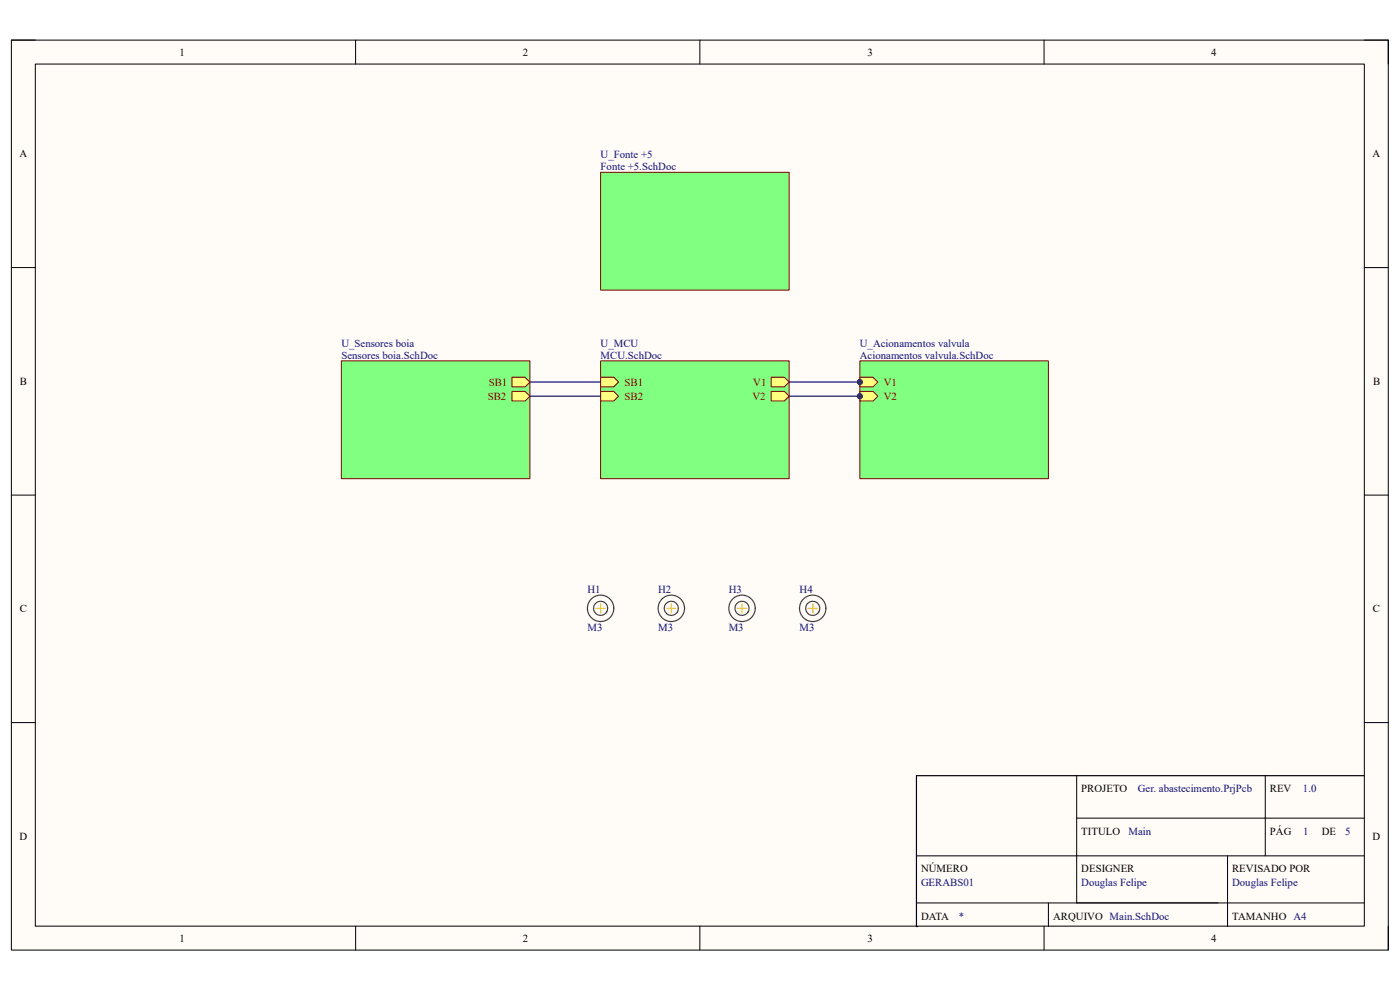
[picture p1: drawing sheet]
<svg xmlns="http://www.w3.org/2000/svg" width="297mm" height="210mm" viewBox="0 0 297 210" stroke-linecap="round" stroke-linejoin="round" font-family="sans-serif">
<path d="M2.4 8.5h292.1v193h-292.1z" fill-rule="evenodd" fill="#fffcf8"/>
<path d="M2.4 8.5h292.1v193h-292.1z" fill="none" stroke="#000" stroke-width=".21"/>
<path d="M7.5 13.6h281.9v182.9h-281.9z" fill-rule="evenodd" fill="#fffcf8"/>
<g fill="none" stroke="#000" stroke-width=".21">
<path d="M2.4 8.5h5.1M7.5 13.6h281.9v182.9h-281.9zM75.4 8.5v5.1M148.5 8.5v5.1M221.5 8.5v5.1M289.4 8.5h5.1v5.1M2.4 56.8h5.1M289.4 56.8h5.1M2.4 105h5.1M289.4 105h5.1M2.4 153.3h5.1M289.4 153.3h5.1"/>
<path d="M228.4 164.5v27M228.4 173.6h61M268.4 164.5v17.1M75.4 196.5v5M148.5 196.5v5M194.4 191.5h95M194.4 181.6h95M221.5 196.5v5M222.4 191.5v5.1M260.4 181.6v15M294.5 196.5v5"/>
</g>
<path d="M289.4 164.5h-95v32.1M194.4 196.6h.1" fill="none" stroke="#000" stroke-width=".25"/>
<path d="M182.4 76.5h40v25h-40z" fill-rule="evenodd" fill="#80ff80"/>
<path d="M182.4 76.5h40v25h-40z" fill="none" stroke="#800000" stroke-width=".21"/>
<circle cx="182.4" cy="81" r=".51" fill="#000080"/>
<circle cx="182.4" cy="81" r=".51" fill="none" stroke="#000080" stroke-width=".21"/>
<circle cx="182.4" cy="84.1" r=".51" fill="#000080"/>
<circle cx="182.4" cy="84.1" r=".51" fill="none" stroke="#000080" stroke-width=".21"/>
<path d="M182.4 80h2.8l1 1-1 1.1h-2.8z" fill-rule="evenodd" fill="#ffff80"/>
<path d="M182.4 80h2.8l1 1-1 1.1h-2.8z" fill="none" stroke="#800000" stroke-width=".21"/>
<circle cx="182.4" cy="81" r=".51" fill="#000080"/>
<circle cx="182.4" cy="81" r=".51" fill="none" stroke="#000080" stroke-width=".21"/>
<path d="M182.4 83h2.8l1 1.1-1 1h-2.8z" fill-rule="evenodd" fill="#ffff80"/>
<path d="M182.4 83h2.8l1 1.1-1 1h-2.8z" fill="none" stroke="#800000" stroke-width=".21"/>
<circle cx="182.4" cy="84.1" r=".51" fill="#000080"/>
<circle cx="182.4" cy="84.1" r=".51" fill="none" stroke="#000080" stroke-width=".21"/>
<path d="M127.4 36.5h40v25h-40z" fill-rule="evenodd" fill="#80ff80"/>
<path d="M127.4 36.5h40v25h-40z" fill="none" stroke="#800000" stroke-width=".21"/>
<path d="M127.4 76.5h40v25h-40z" fill-rule="evenodd" fill="#80ff80"/>
<path d="M127.4 76.5h40v25h-40z" fill="none" stroke="#800000" stroke-width=".21"/>
<path d="M127.4 80h2.8l1 1-1 1.1h-2.8z" fill-rule="evenodd" fill="#ffff80"/>
<path d="M127.4 80h2.8l1 1-1 1.1h-2.8z" fill="none" stroke="#800000" stroke-width=".21"/>
<path d="M127.4 83h2.8l1 1-1 1.1h-2.8z" fill-rule="evenodd" fill="#ffff80"/>
<path d="M127.4 83h2.8l1 1-1 1.1h-2.8z" fill="none" stroke="#800000" stroke-width=".21"/>
<path d="M163.6 80h2.8l1 1-1 1.1h-2.8z" fill-rule="evenodd" fill="#ffff80"/>
<path d="M163.6 80h2.8l1 1-1 1.1h-2.8z" fill="none" stroke="#800000" stroke-width=".21"/>
<path d="M163.6 83h2.8l1 1-1 1.1h-2.8z" fill-rule="evenodd" fill="#ffff80"/>
<path d="M163.6 83h2.8l1 1-1 1.1h-2.8z" fill="none" stroke="#800000" stroke-width=".21"/>
<path d="M72.4 76.5h40v25h-40z" fill-rule="evenodd" fill="#80ff80"/>
<path d="M72.4 76.5h40v25h-40z" fill="none" stroke="#800000" stroke-width=".21"/>
<path d="M108.6 80h2.8l1 1-1 1.1h-2.8z" fill-rule="evenodd" fill="#ffff80"/>
<path d="M108.6 80h2.8l1 1-1 1.1h-2.8z" fill="none" stroke="#800000" stroke-width=".21"/>
<path d="M108.6 83h2.8l1 1-1 1.1h-2.8z" fill-rule="evenodd" fill="#ffff80"/>
<path d="M108.6 83h2.8l1 1-1 1.1h-2.8z" fill="none" stroke="#800000" stroke-width=".21"/>
<path d="M128.7 129.8a1.5 1.5 0 0 0-1.1-2.2 1.5 1.5 0 0 0-1.6 1.9 1.5 1.5 0 0 0 2.4 .7l.3-.4M130.2 129a2.8 2.8 0 0 0-4-2.5 2.8 2.8 0 0 0-.5 4.8 2.8 2.8 0 0 0 4.4-1.6l.1-.7M143.7 129.8a1.5 1.5 0 0 0-1.1-2.2 1.5 1.5 0 0 0-1.6 1.9 1.5 1.5 0 0 0 2.4 .7l.3-.4M145.2 129a2.8 2.8 0 0 0-4-2.5 2.8 2.8 0 0 0-.5 4.8 2.8 2.8 0 0 0 4.5-1.6v-.7M158.7 129.8a1.5 1.5 0 0 0-1.1-2.2 1.5 1.5 0 0 0-1.6 1.9 1.5 1.5 0 0 0 2.4 .7l.3-.4M160.2 129a2.8 2.8 0 0 0-4-2.5 2.8 2.8 0 0 0-.5 4.8 2.8 2.8 0 0 0 4.5-1.6v-.7M173.7 129.8a1.5 1.5 0 0 0-1.1-2.2 1.5 1.5 0 0 0-1.6 1.9 1.5 1.5 0 0 0 2.4 .7l.3-.3M175.2 129a2.8 2.8 0 0 0-4-2.5 2.8 2.8 0 0 0-.5 4.8 2.8 2.8 0 0 0 4.4-1.6l.1-.7" fill="none" stroke="#434343" stroke-width=".25"/>
<path d="M126.4 129h2M127.4 128v2M141.4 129h2M142.4 128v2M156.4 129h2M157.4 128v2M171.4 129.1h2M172.4 128v2" fill="none" stroke="#f1c232" stroke-width=".25"/>
<path d="M112.4 81h15M112.4 84h15M167.4 81h15v.5" fill="none" stroke="#000080" stroke-width=".25"/>
<circle cx="182.4" cy="81" r=".51" fill="#000080"/>
<circle cx="182.4" cy="81" r=".51" fill="none" stroke="#000080" stroke-width=".21"/>
<path d="M167.4 84.1h15v.5" fill="none" stroke="#000080" stroke-width=".25"/>
<circle cx="182.4" cy="84.1" r=".51" fill="#000080"/>
<circle cx="182.4" cy="84.1" r=".51" fill="none" stroke="#000080" stroke-width=".21"/>
<g font-size="2.3">
<text x="38.1" y="11.8">1</text>
<text x="110.9" y="11.8">2</text>
<text x="184" y="11.8">3</text>
<text x="256.9" y="11.8">4</text>
<text x="4.1" y="33.4">A</text>
<text x="291.2" y="33.4">A</text>
<text x="4.2" y="81.7">B</text>
<text x="291.3" y="81.7">B</text>
<text x="4.2" y="129.9">C</text>
<text x="291.3" y="129.9">C</text>
<text x="229.4" y="168.1">PROJETO</text>
<text x="269.4" y="168.1">REV</text>
<text x="4.1" y="178.2">D</text>
<text x="229.4" y="177.1">TITULO</text>
<text x="269.4" y="177.1">PÁG</text>
<text x="280.4" y="177.1">DE</text>
<text x="291.2" y="178.2">D</text>
<text x="195.4" y="185">NÚMERO</text>
<text x="229.4" y="185">DESIGNER</text>
<text x="261.4" y="185">REVISADO POR</text>
<text x="195.4" y="195.1">DATA</text>
<text x="223.4" y="195.1">ARQUIVO Main.SchDoc</text>
<text x="261.4" y="195.1">TAMANHO A4</text>
<text x="38.1" y="199.8">1</text>
<text x="110.9" y="199.8">2</text>
<text x="184" y="199.8">3</text>
<text x="256.9" y="199.8">4</text>
</g>
<g font-size="2.3" fill="#000080">
<text x="127.4" y="33.6">U_Fonte +5</text>
<text x="127.4" y="36.1">Fonte +5.SchDoc</text>
<text x="72.4" y="73.6">U_Sensores boia</text>
<text x="72.4" y="76.1">Sensores boia.SchDoc</text>
<text x="127.4" y="73.6">U_MCU</text>
<text x="127.4" y="76.1">MCU.SchDoc</text>
<text x="182.4" y="73.6">U_Acionamentos valvula</text>
<text x="182.4" y="76.1">Acionamentos valvula.SchDoc</text>
<text x="124.6" y="125.8">H1</text>
<text x="139.6" y="125.8">H2</text>
<text x="154.6" y="125.8">H3</text>
<text x="169.6" y="125.8">H4</text>
<text x="124.6" y="133.9">M3</text>
<text x="139.6" y="133.9">M3</text>
<text x="154.6" y="133.9">M3</text>
<text x="169.6" y="133.9">M3</text>
<text x="241.4" y="168.1">Ger. abastecimento.PrjPcb</text>
<text x="276.4" y="168.1">1.0</text>
<text x="239.4" y="177.1">Main</text>
<text x="276.4" y="177.1">1</text>
<text x="285.4" y="177.1">5</text>
<text x="195.4" y="188">GERABS01</text>
<text x="229.4" y="188">Douglas Felipe</text>
<text x="261.4" y="188">Douglas Felipe</text>
<text x="203.4" y="195.1">*</text>
</g>
<g font-size="2.3" fill="#800000">
<text x="103.7" y="81.8">SB1</text>
<text x="132.5" y="81.8">SB1</text>
<text x="159.8" y="81.8">V1</text>
<text x="187.5" y="81.8">V1</text>
<text x="103.5" y="84.8">SB2</text>
<text x="132.5" y="84.8">SB2</text>
<text x="159.6" y="84.8">V2</text>
<text x="187.5" y="84.8">V2</text>
</g>
</svg>
